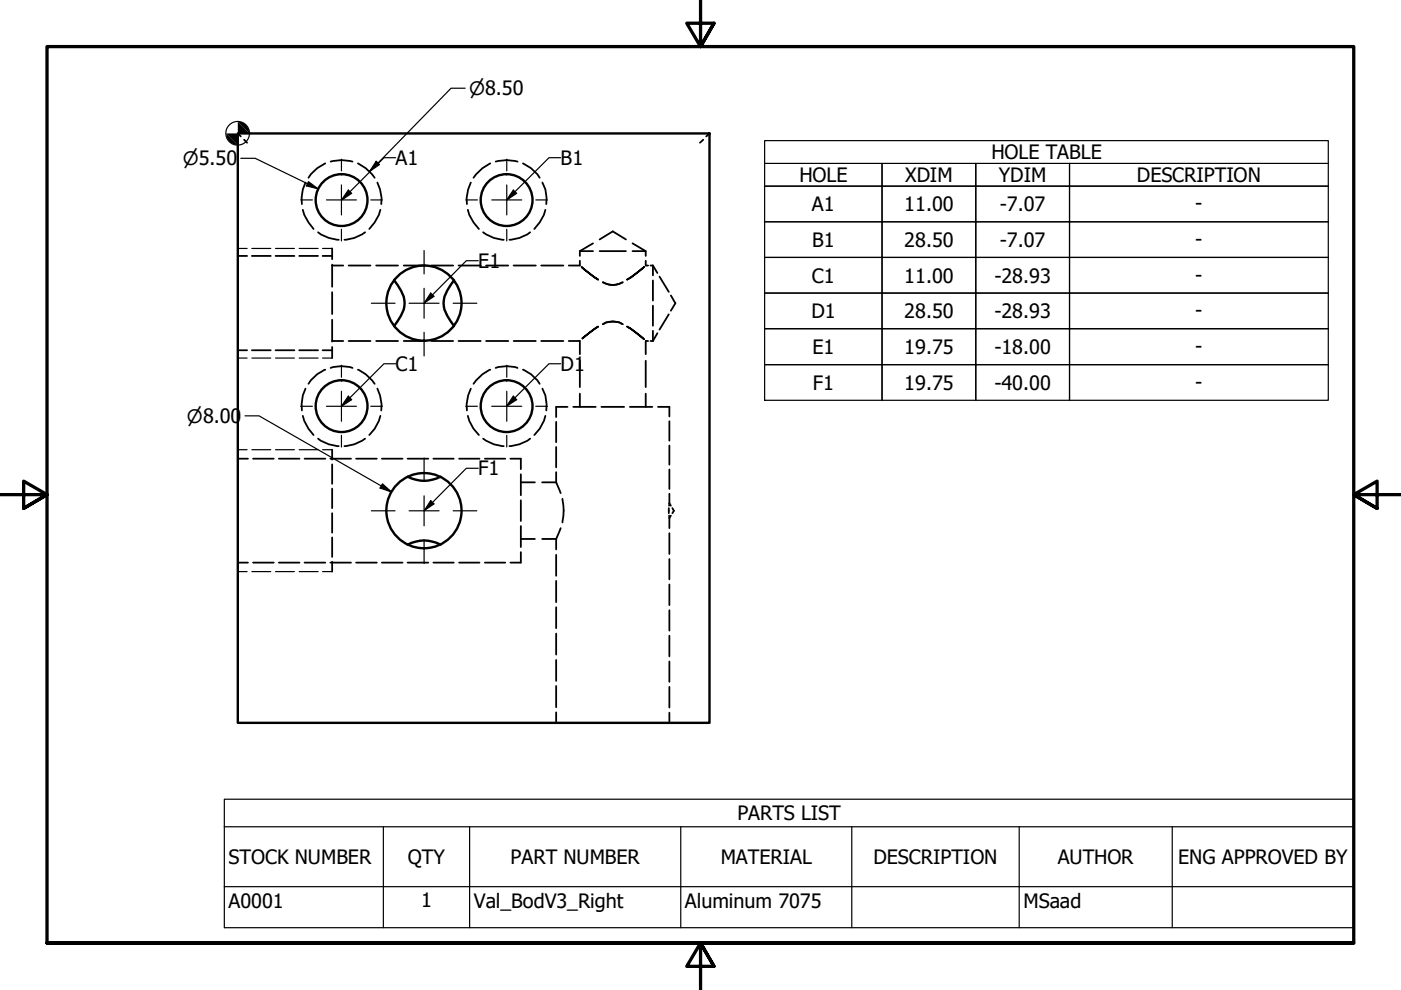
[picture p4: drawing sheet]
<svg xmlns="http://www.w3.org/2000/svg" width="297mm" height="210mm" viewBox="0 0 297 210" stroke-linecap="round" stroke-linejoin="round" font-family="sans-serif">
<!-- layer: Hidden (ANSI) -->
<g fill="none" stroke="#000" stroke-width=".38">
<path d="M50.4 28.3l.7 .6M51.8 29.6l.6 .7M64.8 38.7l-.6 1.5-.3 1.7 .1 1.4M69 34.6a7.9 7.9 0 0 0-3.6 3.1M70.1 34.3a8.6 8.6 0 0 1 4.6 0M75.9 34.6a8.9 8.9 0 0 1 3.5 3.1M80 38.7l.6 1.5 .3 1.7-.1 1.4M99.8 38.7l-.5 1.5-.4 1.7 .1 1.4M103.9 34.6a8.9 8.9 0 0 0-3.5 3.1M105.1 34.3a8.6 8.6 0 0 1 4.6 0M110.9 34.6a7.9 7.9 0 0 1 3.5 3.1M115 38.7l.6 1.5 .3 1.7-.1 1.4"/>
<path d="M149.1 29.6l-.7 .7M150.4 28.3l-.7 .6M50.4 54.3h2M53.4 54.3h4M58.4 54.3h4M63.4 54.3h4M64.2 44.5l.3 1.1 .9 1.6 1.1 1.3M67.4 49.2a7.7 7.7 0 0 0 4.4 1.6M68.4 54.3h2M70.4 56.3h2.4M70.4 52.7v2.3M70.4 56.1v4.7"/>
<path d="M73.9 56.3h4.6M77.4 49.2a7.7 7.7 0 0 1-4.4 1.6M79.8 56.3h4.6M80.6 44.5l-.3 1.1-.9 1.6-1.1 1.3M85.6 56.3h4.6M91.4 56.3h4.7M97.2 56.3h4.7M99.2 44.5l.3 1.1 .9 1.6 1.1 1.3M102.4 49.2a7.7 7.7 0 0 0 4.4 1.6M103.1 56.3h4.7M108.9 56.3h4.7M112.4 49.2a7.7 7.7 0 0 1-4.4 1.6"/>
<path d="M114.7 56.3h4.7M115.6 44.5l-.3 1.1-.9 1.6-1.1 1.3M122.9 55.3v1h-2.3M122.9 53.2h2.8M122.9 53.2v1.1M123.3 56.6l3.5 2.7zM125.7 51.6l-2.8 1.6M127.1 53.2h5.6M127.1 50.8l2.8-1.7 2.8 1.7M127.8 59.9a4.1 4.1 0 0 0 4.2 0 4.1 4.1 0 0 1-4.2 0zM133 59.3l3.5-2.7zM134.1 53.2h2.8v1.1"/>
<path d="M134.1 51.6l2.8 1.6M136.9 55.3v1h.5M137.9 56.3h.5M138.4 56.3v2.1M138.4 59.5v4.2M138.4 56.3l1 1.6M139.8 58.6l2 3.3M50.4 74.3h2M53.4 74.3h4M58.4 74.3h4M63.4 74.3h4M68.4 74.3h2"/>
<path d="M69 78.4a7.2 7.2 0 0 0-3.6 3M70.1 78a7.2 7.2 0 0 1 4.6 0M70.4 72.3h2.4M70.4 61.9v4.7M70.4 67.8v4.6M70.4 73.6v2.3M73.9 72.3h4.6M75.9 78.4a8 8 0 0 1 3.5 3M79.8 72.3h4.6M85.6 72.3h4.6M91.4 72.3h4.7M97.2 72.3h4.7"/>
<path d="M103.1 72.3h4.7M103.9 78.4a8 8 0 0 0-3.5 3M105.1 78a7.2 7.2 0 0 1 4.6 0M108.9 72.3h4.7M110.9 78.4a7.2 7.2 0 0 1 3.5 3M114.7 72.3h4.7M120.6 72.3h2.3v2.8M122.9 76.5v5.6M123.3 71.9l3.5-2.6zM127.8 68.7a4.1 4.1 0 0 1 4.2 0 4.1 4.1 0 0 0-4.2 0zM133 69.3l3.5 2.6zM136.9 76.5v5.6"/>
<path d="M137.4 72.3h-.5v2.8M137.9 72.3h.5M138.4 64.8v4.3M138.4 70.1v2.2M139.4 70.6l-1 1.7M141.8 66.6l-2 3.3M142.2 62.6l1 1.7-1 1.6M50.4 97.3h2.2M53.7 97.3h4.3M59.1 97.3h4.4M64.2 88.2l.3 1.1 .9 1.6 1.1 1.3M64.6 97.3h4.4"/>
<path d="M64.8 82.4l-.6 1.5-.3 1.8 .1 1.3M67.4 93a7.7 7.7 0 0 0 4.4 1.6M70 97.3h4.4M70.4 95.3v2.1M70.4 98.5v4.1M75.5 97.3h4.4M77.4 93a7.7 7.7 0 0 1-4.4 1.6M80 82.4l.6 1.5 .3 1.8-.1 1.3M80.6 88.2l-.3 1.1-.9 1.6-1.1 1.3M81 97.3h4.3M86.4 97.3h4.4M91.9 97.3h4.3"/>
<path d="M97.3 97.3h4.4M99.2 88.2l.3 1.1 .9 1.6 1.1 1.3M99.8 82.4l-.5 1.5-.4 1.8 .1 1.3M102.4 93a7.7 7.7 0 0 0 4.4 1.6M102.8 97.3h4.3M108.2 97.3h2.2v2.2M112.4 93a7.7 7.7 0 0 1-4.4 1.6M115 82.4l.6 1.5 .3 1.8-.1 1.3M115.6 88.2l-.3 1.1-.9 1.6-1.1 1.3M117.9 89.4v4.4M117.9 94.8v4.3M120.3 86.3h-2.4v2.1"/>
<path d="M121.5 86.3h4.8M122.9 83.5v2.8M127.5 86.3h4.8M133.5 86.3h4.8M136.9 83.5v2.8M139.5 86.3h2.4v2M141.9 89.3v4.1M141.9 94.5v4M141.9 99.5v4.2M50.4 119.3h2.2M53.7 119.3h4.3M59.1 119.3h4.4"/>
<path d="M64.6 119.3h4.4M70 119.3h4.4M70.4 103.6v4.1M70.4 108.8v4.1M70.4 114v4.1M70.4 119.1v2.1M75.5 119.3h4.4M81 119.3h4.3M86.4 119.3h4.4M91.9 119.3h4.3M97.3 119.3h4.4M102.8 119.3h4.3"/>
<path d="M110.4 100.6v4.4M110.4 106.1v4.4M110.4 111.5v4.5M110.4 117.1v2.2h-2.2M110.4 114.3h3M110.4 102.3h3M114.9 114.3h3M114.9 102.3h3M117.9 102.3l1 2.3M117.9 100.1v2.2M117.9 114.3v2.2M117.9 117.6v4.5"/>
<path d="M118.9 112l-1 2.3M119.3 105.8v.2a11.6 11.6 0 0 1 0 4.8M141.8 107.7v1.1M141.9 109.3v.5M141.9 106.7v.5M141.9 106.7l.3 .5M141.9 104.7v2M141.9 109.8v2.2M141.9 113.1v4.3M141.9 118.5v4.3M142.2 109.3l-.3 .5M142.6 107.7l.3 .6-.3 .5"/>
<path d="M117.9 123.2v4.5M117.9 128.7v4.5M117.9 134.3v4.5M117.9 139.9v4.5M141.9 123.9v4.4M141.9 129.4v4.3M141.9 134.8v4.4M117.9 145.5v4.5M117.9 151v2.3M141.9 140.2v4.4M141.9 145.6v4.4M141.9 151.1v2.2"/>
</g>
<!-- layer: Hidden Narrow (ANSI) -->
<g fill="none" stroke="#000" stroke-width=".25">
<path d="M50.4 52.7h2M53.4 52.7h4M58.4 52.7h4M63.4 52.7h4M68.4 52.7h2M50.4 75.9h2M53.4 75.9h4M58.4 75.9h4M63.4 75.9h4M68.4 75.9h2M50.4 95.3h2M53.4 95.3h4"/>
<path d="M58.4 95.3h4M63.4 95.3h4M68.4 95.3h2M50.4 121.2h2M53.4 121.2h4M58.4 121.2h4M63.4 121.2h4M68.4 121.2h2"/>
</g>
<!-- layer: Visible (ANSI) -->
<g fill="none" stroke="#000" stroke-width=".51">
<path d="M50.4 28.3h100v125h-100zM83.6 59.4a9 9 0 0 1 2.2 4.9 6 6 0 0 1-1.5 3.7l-.7 1.1M96.3 59.4a9 9 0 0 0-2.3 4.9 6 6 0 0 0 1.5 3.7l.8 1.1M86.4 115.5a7.3 7.3 0 0 1 7 0M86.4 101.1a7.3 7.3 0 0 0 7 0"/>
<circle cx="72.4" cy="42.4" r="5.5"/>
<circle cx="107.4" cy="42.4" r="5.5"/>
<circle cx="89.9" cy="64.3" r="8"/>
<circle cx="72.4" cy="86.1" r="5.5"/>
<circle cx="107.4" cy="86.1" r="5.5"/>
<circle cx="89.9" cy="108.3" r="8"/>
</g>
<!-- layer: Symbol (ANSI) -->
<g fill="none" stroke="#000" stroke-width=".25">
<path d="M78.5 36.4l-6 5.9M83.9 33.4h-2.5l-1.3 1.3M118.9 33.4h-2.5l-8.9 8.9M162.1 34.6h24.9v4.9h-24.9h24.9v7.5h-24.9h24.9v7.6h-24.9h24.9v7.5h-24.9h24.9v7.6h-24.9h24.9v7.6h-24.9h24.9v7.6v-7.6h19.9v7.6v-7.6h19.9v7.6v-7.6h54.8h-54.8v-7.6h54.8h-54.8v-7.6h54.8h-54.8v-7.5h54.8h-54.8v-7.6h54.8h-54.8v-7.5h54.8h-54.8v-4.9h54.8M162.1 29.8h119.5v55.1h-119.5zM187 34.6h19.9v4.9h-19.9zM187 39.5h19.9v7.5h-19.9zM206.9 34.6h19.9v4.9h-19.9zM206.9 39.5h19.9v7.5h-19.9zM72.5 42.3l1.4-2 .6 .7-1.9 1.3M101.4 55.3h-2.5l-8.9 8.9 2-1.4-.7-.7-1.3 2M107.5 42.3l1.3-2 .7 .7-1.9 1.3"/>
<path d="M187 47h19.9v7.6h-19.9zM187 54.6h19.9v7.5h-19.9zM206.9 47h19.9v7.6h-19.9zM206.9 54.6h19.9v7.5h-19.9zM83.9 77.1h-2.5l-8.9 8.9M118.9 77.1h-2.5l-8.9 8.9M187 62.1h19.9v7.6h-19.9zM187 69.7h19.9v7.6h-19.9zM206.9 62.1h19.9v7.6h-19.9zM206.9 69.7h19.9v7.6h-19.9zM72.5 86l1.4-2 .6 .7-1.9 1.3M101.4 99.3h-2.5l-8.9 8.9 2-1.4-.7-.7-1.3 2"/>
<path d="M107.5 86l1.3-2 .7 .7-1.9 1.3M47.6 175.3v-5.8h239.4v5.8M47.6 175.3h239.4v12.7M47.6 175.3v21.4h239.4v-8.7M81.3 175.3v21.4M99.6 175.3v21.4M144.3 175.3v21.4M180.6 175.3v21.4M216.1 175.3v21.4M248.5 175.3v21.4M47.6 188h239.4"/>
</g>
<!-- layer: Border (ANSI) -->
<path d="M148.5 -.1v10l-2.9-5h5.8l-2.9 5 2.9-5M0 104.9h10l-5-2.9v5.8l5-2.9-5 2.9M297 104.9h-10l5-2.9v5.8l-5-2.9 5 2.9M10 199.9v-190h277v190h-277h277M151.4 204.9l-2.9-5 2.9 5h-5.8l2.9-5v10" fill="none" stroke="#000" stroke-width=".7"/>
<!-- layer: Center Mark (ANSI) -->
<g fill="none" stroke="#000" stroke-width=".25">
<path d="M72.4 33.8v2.4M72.4 39.2v6.4M107.4 33.8v2.4M107.4 39.2v6.4M63.8 42.4h2.4M69.2 42.4h6.4M72.4 48.6v2.5M78.6 42.4h2.5M89.9 53.1v5M98.7 42.4h2.5M104.3 42.4h6.3M107.4 48.6v2.5"/>
<path d="M113.6 42.4h2.5M72.4 77.4v2.6M78.7 64.3h5.1M86.7 64.3h6.4M89.9 61.1v6.4M89.9 70.5v5M96.1 64.3h5M107.4 77.4v2.6M63.8 86.1h2.4M69.2 86.1h6.4M72.4 83v6.3M72.4 92.3v2.5"/>
<path d="M78.6 86.1h2.5M89.9 97.1v5M98.7 86.1h2.5M104.3 86.1h6.3M107.4 83v6.3M107.4 92.3v2.5M113.6 86.1h2.5M78.7 108.3h5.1M86.7 108.3h6.4M89.9 105.1v6.4M89.9 114.5v5M96.1 108.3h5"/>
</g>
<!-- layer: Dimension (ANSI) -->
<g fill="none" stroke="#000" stroke-width=".25">
<path d="M98.6 18.7h-3l-17.2 17.7M51.1 33.6h3l13.3 6.4M65.4 38.5l2 1.5-2.4-.6zM79.8 34.2l.7 .7-2.1 1.5zM51.9 88.2h3l28.1 16.1M81.1 102.6l1.9 1.7-2.4-.8z"/>
<circle cx="50.4" cy="28.3" r="2.51"/>
</g>
<g fill="#000">
<path d="M47.9 28.3l2.5 2.5a2.39 2.39 0 0 1-2.5-2.5z" fill-rule="evenodd"/>
<path d="M50.4 25.8l2.5 2.5h-5l2.5 2.5z" fill-rule="evenodd"/>
<path d="M50.4 25.8a2.49 2.49 0 0 1 2.5 2.5z" fill-rule="evenodd"/>
<path d="M65.4 38.5l2 1.5-2.4-.6z" fill-rule="evenodd"/>
<path d="M79.8 34.2l.7 .7-2.1 1.5z" fill-rule="evenodd"/>
<path d="M81.1 102.6l1.9 1.7-2.4-.8z" fill-rule="evenodd"/>
</g>
<!-- layer: Symbol (ANSI) -->
<g fill="#000">
<path d="M73.9 40.3l.6 .7-2.1 1.4z" fill-rule="evenodd"/>
<path d="M108.8 40.3l.7 .7-2.1 1.4z" fill-rule="evenodd"/>
<path d="M91.3 62.1l.7 .7-2.1 1.5z" fill-rule="evenodd"/>
<path d="M73.9 84l.6 .7-2.1 1.4z" fill-rule="evenodd"/>
<path d="M108.8 84l.7 .7-2.1 1.4z" fill-rule="evenodd"/>
<path d="M91.3 106.1l.7 .7-2.1 1.5z" fill-rule="evenodd"/>
</g>
<g font-size="4.2">
<text x="83.9" y="35">A1</text>
<text x="118.9" y="35">B1</text>
<text x="210.2" y="33.8">HOLE TABLE</text>
<text x="169.5" y="38.6">HOLE</text>
<text x="191.9" y="38.6">XDIM</text>
<text x="211.8" y="38.6">YDIM</text>
<text x="241" y="38.6">DESCRIPTION</text>
<text x="172.1" y="44.7">A1</text>
<text x="191.7" y="44.7">11.00</text>
<text x="212" y="44.7">-7.07</text>
<text x="253.4" y="44.5">-</text>
<text x="172.2" y="52.3">B1</text>
<text x="191.7" y="52.3">28.50</text>
<text x="212" y="52.3">-7.07</text>
<text x="253.4" y="52.1">-</text>
<text x="101.4" y="56.8">E1</text>
<text x="172.1" y="59.9">C1</text>
<text x="191.7" y="59.9">11.00</text>
<text x="210.8" y="59.9">-28.93</text>
<text x="253.4" y="59.7">-</text>
<text x="172" y="67.5">D1</text>
<text x="191.7" y="67.5">28.50</text>
<text x="210.8" y="67.5">-28.93</text>
<text x="253.4" y="67.3">-</text>
<text x="172.3" y="75">E1</text>
<text x="191.7" y="75">19.75</text>
<text x="210.8" y="75">-18.00</text>
<text x="253.4" y="74.8">-</text>
<text x="83.9" y="78.6">C1</text>
<text x="118.9" y="78.7">D1</text>
<text x="172.3" y="82.6">F1</text>
<text x="191.7" y="82.6">19.75</text>
<text x="210.8" y="82.6">-40.00</text>
<text x="253.4" y="82.4">-</text>
<text x="101.4" y="100.8">F1</text>
<text x="156.3" y="173.9">PARTS LIST</text>
<text x="48.5" y="183.2">STOCK NUMBER</text>
<text x="86.5" y="183.2">QTY</text>
<text x="108.3" y="183.2">PART NUMBER</text>
<text x="152.8" y="183.2">MATERIAL</text>
<text x="185.2" y="183.2">DESCRIPTION</text>
<text x="224.3" y="183.2">AUTHOR</text>
<text x="249.8" y="183.2">ENG APPROVED BY</text>
<text x="48.5" y="192.4">A0001</text>
<text x="89.3" y="192.4">1</text>
<text x="100.5" y="192.4">Val_BodV3_Right</text>
<text x="145.2" y="192.4">Aluminum 7075</text>
<text x="217" y="192.4">MSaad</text>
</g>
<g font-size="3.9">
<text x="99.4" y="20.2">⌀8.50</text>
<text x="38.7" y="35">⌀5.50</text>
<text x="39.6" y="89.6">⌀8.00</text>
</g>
</svg>
